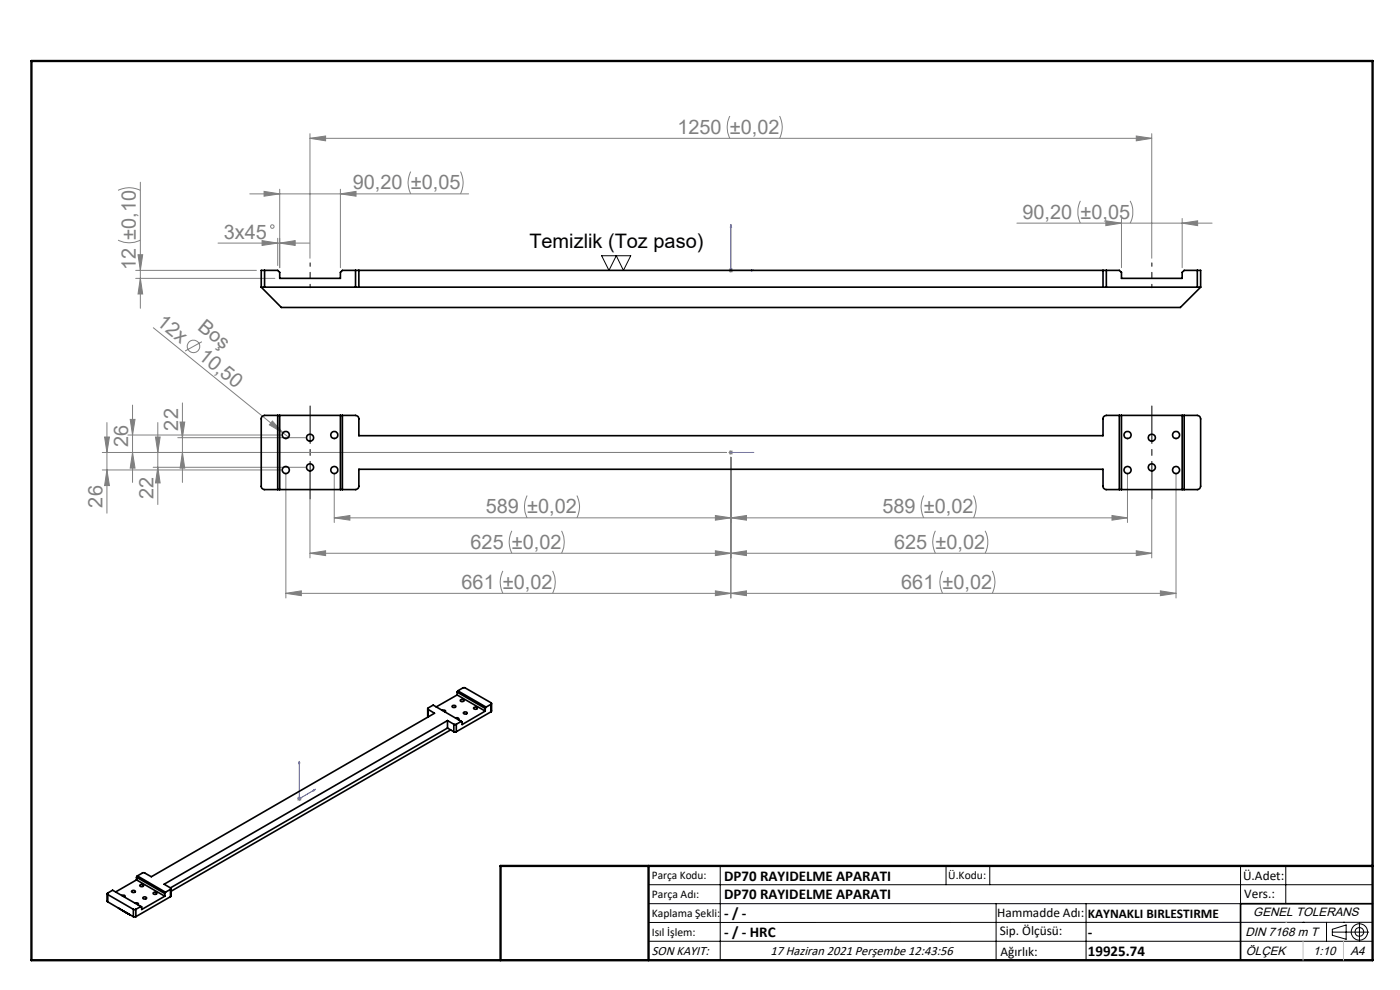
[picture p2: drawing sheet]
<svg xmlns="http://www.w3.org/2000/svg" width="297mm" height="210mm" viewBox="0 0 297 210" stroke-linecap="round" stroke-linejoin="round" font-family="sans-serif">
<g fill="none" stroke="#808080" stroke-width=".21">
<path d="M29.8 38.7v26.7M65.8 29.3l3.3-.5v1.1zM65.8 28.4v26.4M65.8 29.3h178.5M87.1 36.4l-.1 .3a5.3 5.3 0 0 0 .1 4.4M97.7 36.4l.1 .3a5.3 5.3 0 0 1-.1 4.4M154.8 24.6a5.2 5.2 0 0 0 0 4.7M165.4 24.6l.1 .3a5.2 5.2 0 0 1-.1 4.4M241.1 28.8l3.2 .5-3.2 .6zM244.3 28.4v26.4M25 50.9a5.2 5.2 0 0 0 4.8 0M25 40.4l.3-.2a5.2 5.2 0 0 1 4.5 .2"/>
<path d="M28.8 57.4h25.6M28.8 59h29.5M29.3 54h1l-.5 3.4zM29.8 59l.5 3.4h-1zM46.2 51.6h19.5M53 41.1h46.4M55.6 51l3.3 .6-3.3 .5zM56 40.6l3.3 .5-3.3 .5zM58.9 50.5v5.8M59.3 40.1v16.7M59.3 51.6l3.3-.6v1.1zM72.2 40.1v16.7"/>
<path d="M72.2 41.1l3.3-.5v1zM154.6 57.4h1M154.7 57l.7 .7M155 56.9v.9M155.4 57l-.7 .7M215.7 47.3h41.4M229.2 42.6a5.5 5.5 0 0 0 0 4.7M234.6 46.8l3.3 .5-3.3 .6zM237.9 46.3v10.5M239.7 42.6a5.2 5.2 0 0 1 0 4.7M250.8 47.3l3.3-.5v1.1zM250.8 46.3v10.5"/>
<path d="M32.5 69.5l27.5 22.3M42.8 72.5l-3.5 2M21.7 99.7h37.9M22.2 92.7h1l-.5 3.3zM22.7 89.6v19.3M22.7 99.7l.5 3.3h-1zM27.1 92.3h32.5M27.6 89h1l-.5 3.3zM28.1 96l.5 3.3h-1zM28.1 85.9v16.4M32.5 99.1h32.3M33 92.7h1l-.5 3.3z"/>
<path d="M33.5 89.6v17.4M33.5 99.1l.5 3.3h-1zM37.7 92.8h27.1M38.2 89.5h1l-.5 3.3zM38.7 96l.5 3.3h-1zM38.7 85.5v16.8M57.8 89.3l2.2 2.5-2.9-1.7zM60 91.8l1.2 .9M154.1 96h-132.4M154.6 96h1M154.7 95.6l.7 .7M155 95.5v1"/>
<path d="M155 97v29.9M155.4 95.6l-.7 .7M60.6 100.7v26.2M65.8 117.4l3.3-.6v1.1zM65.8 100.1v18.2M70.9 109.8l3.3-.4v.9zM70.9 100.7v10.1M70.9 109.8h168.3M108.6 112.6l-.2 .3a5.3 5.3 0 0 0 .2 4.5M111.8 105.1a5.2 5.2 0 0 0 0 4.7M119.1 112.6a5.3 5.3 0 0 1 0 4.8M122.4 105.1l.1 .3a5.2 5.2 0 0 1-.1 4.4"/>
<path d="M151.8 116.8l3.2 .6-3.2 .5zM151.8 109.4l3.2 .4-3.2 .5zM155 109.8l3.4-.4v.9zM155 117.4l3.4-.6v1.1zM196 105.1l-.2 .3a5.2 5.2 0 0 0 .2 4.4M198.4 112.6l-.1 .3a5.3 5.3 0 0 0 .1 4.5M206.5 105.1l.2 .3a5.2 5.2 0 0 1-.2 4.4M209 112.6a5.3 5.3 0 0 1 0 4.8M235.9 109.4l3.3 .4-3.3 .5zM239.2 100.7v10.1M241.1 116.8l3.2 .6-3.2 .5zM244.3 117.4h-178.5"/>
<path d="M244.3 100.1v18.2M249.5 100.7v26.2M60.6 125.9l3.3-.6v1.1zM106.7 121.1l-.2 .3a5.3 5.3 0 0 0 .2 4.5M117.2 121.1a5.3 5.3 0 0 1 0 4.8M151.8 125.3l3.2 .6-3.2 .5zM155 125.9l3.4-.6v1.1zM200 121.1l-.2 .3a5.3 5.3 0 0 0 .2 4.5M210.5 121.1l.1 .3a5.3 5.3 0 0 1-.1 4.5M246.2 125.3l3.3 .6-3.3 .5zM249.5 125.9h-188.9M63 169.4h1"/>
<path d="M63.1 169.1l.8 .7M63.5 168.9v1M63.9 169.1l-.8 .7"/>
<circle cx="57.8" cy="48.1" r=".38"/>
<circle cx="41.1" cy="73.5" r="1.32"/>
</g>
<g fill="none" stroke="#000" stroke-width=".21">
<path d="M127.6 54.2h6.2l-1.5 3.2-1.6-3.2-1.5 3.2zM137.6 187.7h153.6M137.6 191.7h153.6M137.6 199.7h153.6M152.8 183.7v20M200.7 183.7v4M210 183.7v4M211.3 191.7v12M230.4 191.7v12M263.2 183.7v20M272.8 183.7v8M276.4 195.6h.1"/>
<path d="M281.4 195.6v4.1M282.6 197.7h7.8M282.6 197.1l3-.9v3l-3-.8zM285 195.6h.1M288.4 195.8v3.8M291.2 195.6l-153.6 .1"/>
<circle cx="288.4" cy="197.7" r="1.74"/>
<circle cx="288.4" cy="197.7" r=".93"/>
</g>
<path d="M155 47.7l.2 .4h-.3zM155 47.7v9.7h4.9M159.4 57.2l.5 .2-.5 .1zM154.9 96h.3zM155 96h.1M155 96h4.9M159.9 96h-.5h.5M63.5 161.5l.1 .3-.2 .2zM63.5 161.5v7.9l3.4-2M66.6 167.5l.3-.1-.3 .3z" fill="none" stroke="#00f" stroke-width=".21"/>
<path d="M65.8 86.1v19.7M244.4 105.8v-19.7" fill="none" stroke="#000" stroke-width=".21" stroke-dasharray="15.2 1.3 1.3 1.3" stroke-dashoffset="7.3"/>
<path d="M155.1 97.5v7.6" fill="none" stroke="#000" stroke-width=".21" stroke-dasharray="15.2 1.3 1.3 1.3" stroke-dashoffset="13.4"/>
<path d="M65.8 61v-5.2M244.4 61v-5.2" fill="none" stroke="#000" stroke-width=".21" stroke-dasharray="15.2 1.3 1.3 1.3" stroke-dashoffset="14.5"/>
<path d="M106.2 203.7h185" fill="none" stroke="#000" stroke-width=".25"/>
<path d="M291.2 191.7h-28v12" fill="none" stroke="#000" stroke-width=".35"/>
<path d="M6.7 12.9h284.5v190.8h-284.5zM137.6 183.7v20M291.2 183.7h-185v20" fill="none" stroke="#000" stroke-width=".5"/>
<path d="M272.8 195.6h.1M276.4 199.7v4M285 199.7v4" fill="none" stroke="#c0c0c0" stroke-width=".21"/>
<g fill="#00f">
<path d="M159.4 57.2l.5 .2-.5 .1zM155 47.7l.2 .4h-.3z"/>
<path d="M66.6 167.5l.3-.1-.3 .3zM63.5 161.5l.1 .3-.2 .2z"/>
<path d="M159.4 96h.5zM154.9 96h.3z"/>
</g>
<g fill="#808080">
<path d="M57.8 89.3l2.2 2.5-2.9-1.7z"/>
<path d="M59.3 51.6l3.3-.6v1.1zM55.6 51l3.3 .6-3.3 .5zM151.8 116.8l3.2 .6-3.2 .5zM65.8 117.4l3.3-.6v1.1zM151.8 109.4l3.2 .4-3.2 .5zM70.9 109.8l3.3-.4v.9zM151.8 125.3l3.2 .6-3.2 .5zM60.6 125.9l3.3-.6v1.1z"/>
<path d="M65.8 29.3l3.3-.5v1.1zM241.1 28.8l3.2 .5-3.2 .6zM56 40.6l3.3 .5-3.3 .5zM72.2 41.1l3.3-.5v1zM234.6 46.8l3.3 .5-3.3 .6zM250.8 47.3l3.3-.5v1.1zM155 109.8l3.4-.4v.9zM235.9 109.4l3.3 .4-3.3 .5zM155 117.4l3.4-.6v1.1zM241.1 116.8l3.2 .6-3.2 .5zM155 125.9l3.4-.6v1.1zM246.2 125.3l3.3 .6-3.3 .5z"/>
<path d="M38.7 96l.5 3.3h-1zM38.2 89.5h1l-.5 3.3zM28.1 96l.5 3.3h-1zM27.6 89h1l-.5 3.3z"/>
<path d="M29.3 54h1l-.5 3.4zM29.8 59l.5 3.4h-1zM33 92.7h1l-.5 3.3zM33.5 99.1l.5 3.3h-1zM22.2 92.7h1l-.5 3.3zM22.7 99.7l.5 3.3h-1z"/>
</g>
<g fill="none" stroke="#000" stroke-width=".35">
<path d="M56.1 57.4h-.7v3.5M56.1 57.4h2.8l.4 .4v1.2h12.9v-1.2l.4-.4h2.8M56.1 57.4v3.5M75.4 57.4h.7M75.4 57.4v3.5M76.1 57.4h157.9M76.1 57.4v3.5M234 57.4h.7M234 57.4v3.5M234.7 57.4v3.5M234.7 57.4h2.8l.4 .4v1.2h12.9v-1.2l.4-.4h2.8M254 57.4h.7v3.5"/>
<path d="M254 57.4v3.5M55.4 60.9h.7M55.4 60.9l4.3 4.3h190.7l4.3-4.3M56.1 60.9h19.3M75.4 60.9h.7M76.1 60.9h157.9M234 60.9h.7M234.7 60.9h19.3M254 60.9h.7M55.6 88.3l.5-.2h19.3a.72 .72 0 0 1 .7 .8v3.5h157.9v-3.5a.72 .72 0 0 1 .7-.8h19.3a.72 .72 0 0 1 .7 .8v14.2a.72 .72 0 0 1-.7 .7h-19.3a.72 .72 0 0 1-.7-.7v-3.6h-157.9v3.6a.72 .72 0 0 1-.7 .7h-19.3a.72 .72 0 0 1-.7-.7v-14.4zM58.9 88.1v15.7M59.3 88.1v15.7"/>
<path d="M72.2 88.1v15.7M72.6 88.1v15.7M237.5 88.1v15.7M237.9 88.1v15.7M250.8 88.1v15.7M251.2 88.1v15.7M90.7 150.3l.1 1.8v-1.6M90.8 150.5l1.4 .8-60.1 34.7-1.5-.9h-.3l-1.2 .7M90.8 150.5v-.3l1.1-.6 6 3.4M93.8 150.7l.3-.1a.24 .24 0 0 1 .3 .1 .24 .24 0 0 1 0 .3M94.9 152.9l-60.1 34.7 1.4 .7M94.9 152.9l1.4 .7"/>
<path d="M94.9 152.9v1.5M94.9 154.4l-58.7 33.9M94.9 154.4l1.4 .8M95.6 154.8l-59.3 34.2M95.9 149.8l.3-.2a.27 .27 0 0 1 .4 .1 .27 .27 0 0 1-.1 .4h-.1a.32 .32 0 0 1-.5-.3zM96.3 153.6h.5M96.3 155.2h.5M96.3 153.6v1.6M96.7 152.3h.2a.24 .24 0 0 1 .4 0 .24 .24 0 0 1-.1 .3M96.8 153.6v1.6M97 147.4l5.9 3.4M97 147.4l-4.5 2.6"/>
<path d="M97 146.8l5.9 3.5M97 146.8v.6M97.1 146.5l1.1-.6h.5l5.5 3.2v.3M97.1 146.5l6 3.5M97.1 146.5l-.1 .3M97.7 148.5l.3-.1a.24 .24 0 0 1 .4 0 .24 .24 0 0 1-.1 .4h-.3a.26 .26 0 0 1-.3 0 .26 .26 0 0 1 0-.3zM97.9 153l-1.1 .6M98.4 151.1l.3-.1a.26 .26 0 0 1 .3 .1 .26 .26 0 0 1 .1 .3l-.4 .1a.26 .26 0 0 1-.3-.1 .26 .26 0 0 1 0-.3zM100.5 150.1l.2-.1a.33 .33 0 0 1 .5 0 .33 .33 0 0 1 0 .5 .33 .33 0 0 1-.5-.1l-.2-.1zM102.9 150.8l-4.9 2.9v-.6l-.1-.1M102.9 150.3v.5M103.1 150l-.2 .3"/>
<path d="M104.2 149.4v1.6M104.2 149.4l-1.1 .6M104.2 151l-7.4 4.2M104.3 149.3l-.1 1.7M22.7 189.6v1.6l.2 .1M22.9 189.8l-.1-.3 1.1-.7 6 3.5M22.9 189.8l5.4 3.1M22.9 189.8v1.5M22.9 191.3l2.3 1.3M25.2 192.6l.8 .5M25.2 192.6l1.6 1M25.9 190l.1-.1a.27 .27 0 0 1 .4 0 .27 .27 0 0 1 0 .4"/>
<path d="M26 193.1l2.3 1.3M26 193.1l1.6 1M28 189l.1-.1a.33 .33 0 0 1 .5 0 .33 .33 0 0 1 0 .4 .33 .33 0 0 1-.5 0l-.2-.1zM28.3 192.9h.5M28.3 194.4h.5M28.3 192.9v1.5M28.7 191.6l.3-.1a.24 .24 0 0 1 .3 .1 .24 .24 0 0 1-.1 .3M28.8 192.9v1.5M29 186.6l6 3.5M29 186.6l-4.4 2.6M29 186.1l6 3.4M29 186.1v.5"/>
<path d="M29.1 185.8l6 3.5M29.1 185.8l-.1 .3M29.7 187.7l.3-.1a.27 .27 0 0 1 .4 .1 .27 .27 0 0 1-.1 .4h-.1a.3 .3 0 0 1-.4 0 .3 .3 0 0 1-.1-.4zM29.9 192.3l-1.1 .6M30.4 190.3l.3-.1a.27 .27 0 0 1 .4 .3 .27 .27 0 0 1-.4 .2l-.4-.1zM32.5 189.4l.4-.1a.24 .24 0 0 1 .3 0 .24 .24 0 0 1 0 .3l-.3 .1a.26 .26 0 0 1-.3 0 .26 .26 0 0 1-.1-.3zM35 190.1l-4.9 2.8v-.5l-.2-.1M35 189.5v.6M35.1 189.3l-.1 .2M36.2 188.3l.1 .2-.1 .2M36.2 188.7v1.5M36.2 190.2l-7.4 4.2"/>
<path d="M36.2 188.7l-1.1 .6M36.3 188.5v1.6l-.1 .1"/>
<circle cx="60.6" cy="99.7" r=".75"/>
<circle cx="60.6" cy="92.3" r=".75"/>
<circle cx="65.8" cy="99.1" r=".75"/>
<circle cx="65.8" cy="92.8" r=".75"/>
<circle cx="70.9" cy="99.7" r=".75"/>
<circle cx="70.9" cy="92.3" r=".75"/>
<circle cx="239.2" cy="92.3" r=".75"/>
<circle cx="239.2" cy="99.7" r=".75"/>
<circle cx="244.4" cy="99.1" r=".75"/>
<circle cx="244.4" cy="92.8" r=".75"/>
<circle cx="249.5" cy="92.3" r=".74"/>
<circle cx="249.5" cy="99.7" r=".74"/>
</g>
<g font-size="4.2" fill="#808080">
<text x="143.7" y="28.4">1250 ±0,02</text>
<text x="74.8" y="40.2">90,20 ±0,05</text>
<text x="216.9" y="46.4">90,20 ±0,05</text>
<text x="47.4" y="50.6">3x45</text>
<text x="28.8" y="57.4" transform="rotate(-90 28.8 57.4)">12 ±0,10</text>
<text x="33.1" y="68.8" transform="rotate(39 33.1 68.8)">12x</text>
<text x="41.7" y="69.7" transform="rotate(39 41.7 69.7)">Boş</text>
<text x="41.9" y="75.9" transform="rotate(39 41.9 75.9)">10,50</text>
<text x="27.2" y="94.9" transform="rotate(-90 27.2 94.9)">26</text>
<text x="37.8" y="91.3" transform="rotate(-90 37.8 91.3)">22</text>
<text x="21.8" y="107.7" transform="rotate(-90 21.8 107.7)">26</text>
<text x="32.5" y="105.8" transform="rotate(-90 32.5 105.8)">22</text>
<text x="103.1" y="108.9">589 ±0,02</text>
<text x="187.2" y="108.9">589 ±0,02</text>
<text x="99.8" y="116.4">625 ±0,02</text>
<text x="189.7" y="116.4">625 ±0,02</text>
<text x="97.9" y="124.9">661 ±0,02</text>
<text x="191.2" y="124.9">661 ±0,02</text>
</g>
<text font-size="4.2" x="112.3" y="52.5">Temizlik (Toz paso)</text>
<g font-size="3.2">
<text x="153.6" y="186.8">DP70 RAYIDELME APARATI</text>
<text x="153.6" y="190.8">DP70 RAYIDELME APARATI</text>
<text x="153.6" y="194.8">- / -</text>
<text x="153.6" y="198.8">- / - HRC</text>
<text x="230.8" y="198.7">-</text>
<text x="230.8" y="202.8">19925.74</text>
</g>
<g font-size="2.8">
<text x="263.7" y="186.7">Ü.Adet:</text>
<text x="263.9" y="190.5">Vers.:</text>
<text x="211.5" y="194.5">Hammadde Adı:</text>
<text x="230.8" y="194.7">KAYNAKLI BIRLESTIRME</text>
<text x="138.3" y="202.6">SON KAYIT:</text>
<text x="163.4" y="202.6">17 Haziran 2021 Perşembe 12:43:56</text>
<text x="212.1" y="198.4">Sip. Ölçüsü:</text>
<text x="212.2" y="202.7">Ağırlık:</text>
</g>
<g font-size="2.6">
<text x="265.9" y="194.4">GENEL TOLERANS</text>
<text x="264.2" y="198.5">DIN 7168 m T</text>
<text x="264.3" y="202.6">ÖLÇEK</text>
<text x="278.5" y="202.6">1:10</text>
<text x="286.5" y="202.6">A4</text>
</g>
<g font-size="2.5">
<text x="138.3" y="186.4">Parça Kodu:</text>
<text x="138.3" y="190.5">Parça Adı:</text>
<text x="201.2" y="186.5">Ü.Kodu:</text>
<text x="138.3" y="194.5">Kaplama Şekli:</text>
<text x="138.3" y="198.6">Isıl İşlem:</text>
</g>
</svg>
